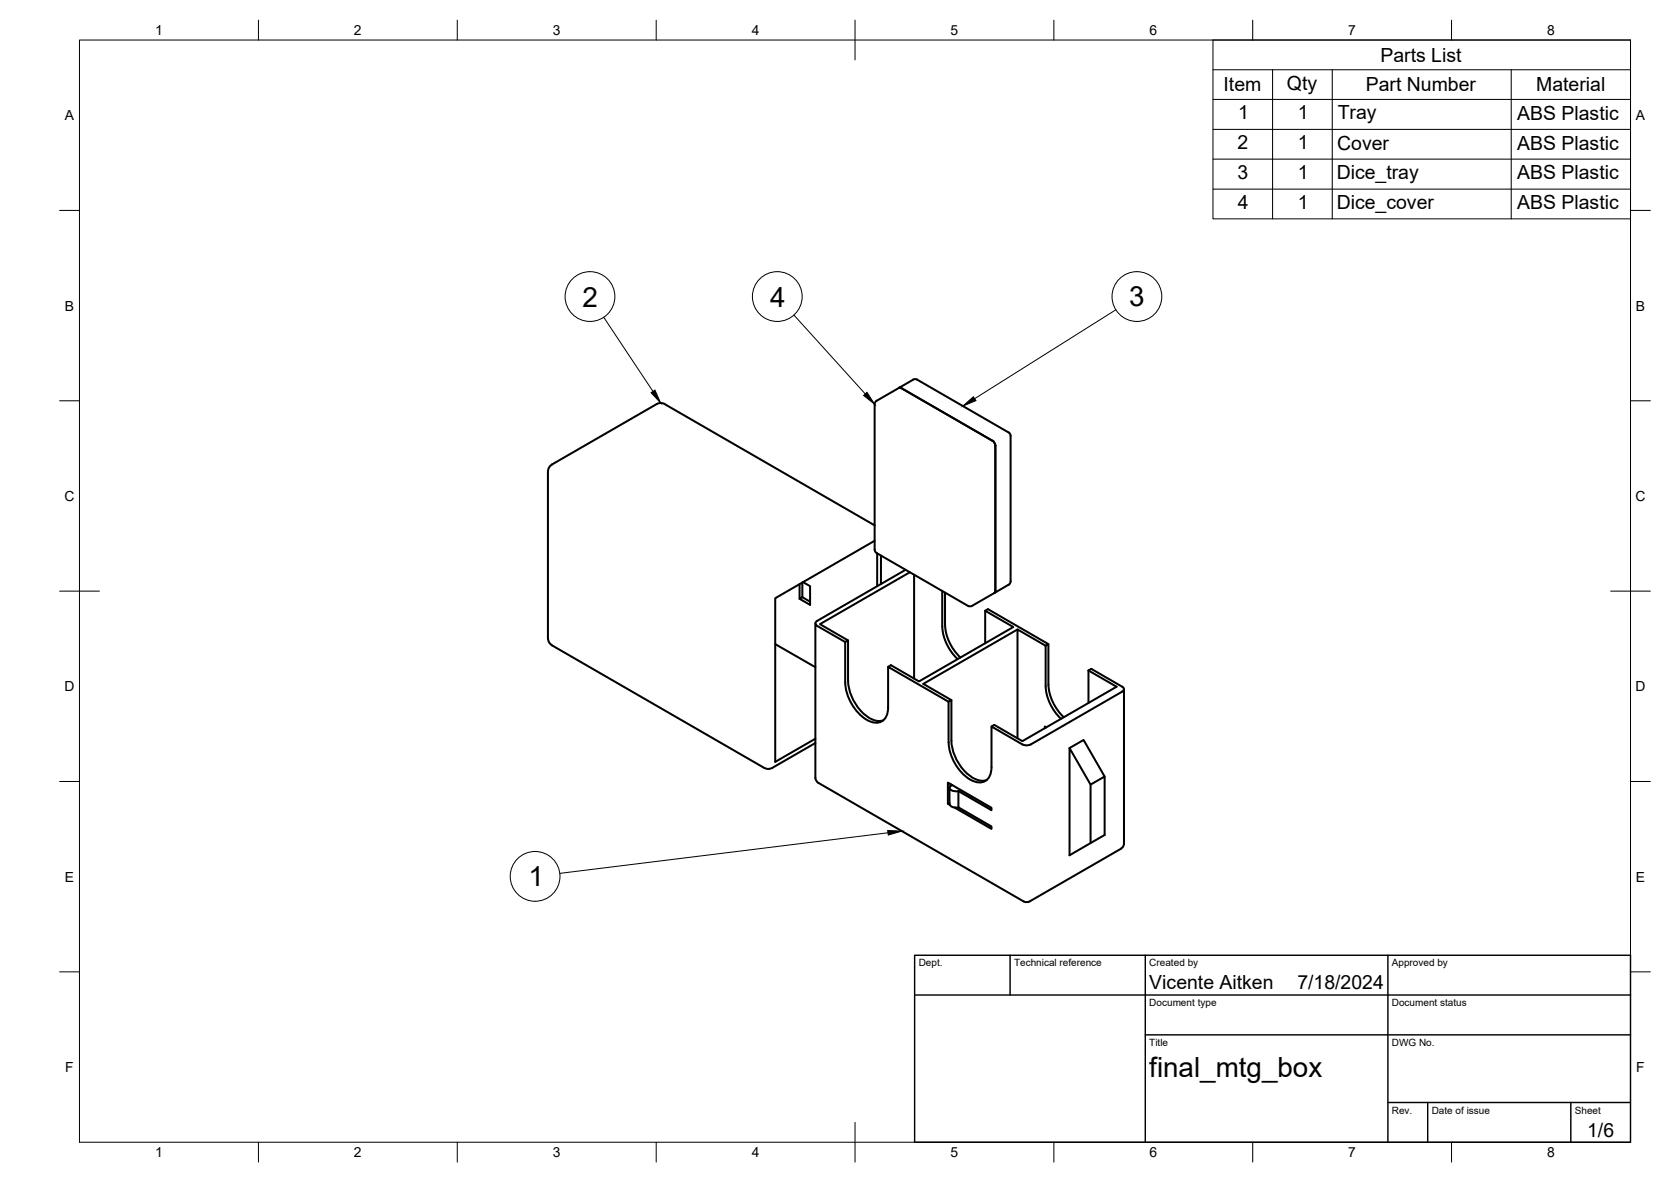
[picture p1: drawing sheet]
<svg xmlns="http://www.w3.org/2000/svg" width="420mm" height="297mm" viewBox="0 0 420 297" stroke-linecap="round" stroke-linejoin="round" font-family="sans-serif">
<!-- layer: Visible -->
<g fill="none" stroke="#000" stroke-width=".51">
<path d="M226.1 97.4l.5 .1 23 13.3 .5 .5 .2 .7v36.5l-.2 .5M167.1 101.5l52.8 30.5M167.1 101.5l-1.2-.2-.8 .2-26.3 15.2-.8 1-.2 .8v41.9l.2 .8 .8 1 53.8 30.9 .8 .1 .8-.2 10.8-6.3M254.1 109.5v36.6l-.1 .5-.4 .4-3.5 2M254.1 109.5l-.1-.5-.4-.3-23.2-13.4-.8 .1-9.2 5.3-.4 .6-.1 36.8 .2 .5 .3 .4 23.3 13.4 .7-.1 5.7-3.3M219.9 135.9l-25 14.4v41.2l10.1-5.9M220.6 139.1v8.2M221.5 139.6v7.2M201.7 146.4v3.7l-.7 .4v-3.7M201.7 150.1l2 1.1M201.9 146.3l1.8 1v4.7l-2.7-1.5M205 156.7v38.7a1.49 1.49 0 0 0 .8 1.3"/>
<path d="M227.7 143.2l-22.2 12.8-.5 .5 .2 .5 7.3 4.3 .7-.4-7-4 22.6-13.1M229.8 144.4v26.1M236.9 148.5v8.9a12.1 12.1 0 0 0 3.9 8.2M237.6 148.9v8.2M237.6 157a12.1 12.1 0 0 0 3.9 8.2M247.7 153.5l7.1 4.1-23.7 13.6-7.1-4-.7 .4M255.8 158.2l-23.6 13.7 7 4M194.9 161.9l10.1 5.8M212.5 161.3v10.2a11.6 11.6 0 0 0 6.3 9.8 3 3 0 0 0 4.4-2.5l.1-11.2 15.2 8.7v10.2M213.2 160.9v10.2M213.3 171.1a11.4 11.4 0 0 0 6.8 10l1.4 .1 .6-.2M238.5 176.3l.7-.4v10.2a11.4 11.4 0 0 0 6.8 10l1.4 .1 .7-.2"/>
<path d="M247.7 161.7v-8.2l.7-.4 15.2 8.8M262.9 172.5v-10.2l-7.1-4.1v27.3M262.9 162.3l.7-.4v10.2a12.1 12.1 0 0 0 3.9 8.1M262.9 172.5a12.1 12.1 0 0 0 3.9 8.1M273.7 168.5l.7-.4 7.8 4.5 .4 .5-.1 .5-23.7 13.6-.9 .1-.8-.2-7.8-4.5v10.2a3.3 3.3 0 0 1-2.9 3.8 8.6 8.6 0 0 1-6.5-5.2l-.5-1a10.2 10.2 0 0 1-.9-3.8M273.7 168.5l7.1 4.1-23.7 13.7-7.1-4.1-.7 .4M273.7 168.5v8.2M282.6 173.2v38.8a1.49 1.49 0 0 1-.7 1.3M205.8 196.7l51.6 29.8a1.49 1.49 0 0 0 1.5 0l23-13.2M238.7 197.9l.1 4.1a1.72 1.72 0 0 0 2.2 .9M239 197.1v.4M239.4 197.3a.72 .72 0 0 0-.7 .8 .72 .72 0 0 0 .8 .6l1.5 .1"/>
<path d="M241 198.8v4.1l8.3 4.8v.6l-9.3-5.4M241 198.8l8.3 4.8v-.6l-11-6.3v5.3l.5 .2M263.1 182.8l-.4-.2v.4M268.9 188l3.6-2 5.2 9.1M274.2 197.2l3.5-2.1v14.7l-8.8 5.1v-26.9l5.3 9.2v14.7M238.7 201.7l-.4 .3"/>
</g>
<!-- layer: BORDER -->
<g fill="none" stroke="#000" stroke-width=".25">
<path d="M20 10.1h390v276.9h-390zM65 5.1v5M115 5.1v5M165 5.1v5M215 5.1v10M265 5.1v5M315 5.1v5M365 5.1v5M15 52.9h5M410 52.9h5M15 100.7h5M410 100.7h5"/>
<path d="M15 148.6h10M405 148.6h10M15 196.4h5M410 196.4h5M15 244.2h5M410 244.2h5M65 287v5M115 287v5M165 287v5M215 282.1v9.9M265 287v5M315 287v5"/>
<path d="M365 287v5"/>
</g>
<!-- layer: TITLEBLOCK -->
<path d="M230 240.1h180v46.9h-180zM230 250h180M254 240.1v9.9M288 240.1v46.9M349 240.1v46.9M288 260.1h122M349 277.1h61M359 277.1v9.9M395 277.1v9.9" fill="none" stroke="#000" stroke-width=".36"/>
<!-- layer: Parts Lists -->
<path d="M305 10.1h105v44.9h-105zM305 17.5h105M320 17.5v37.5M335 17.5v37.5M380 17.5v37.5M305 25h105M305 32.5h105M305 40h105M305 47.5h105" fill="none" stroke="#000" stroke-width=".25"/>
<!-- layer: Balloons -->
<g fill="none" stroke="#000" stroke-width=".25">
<circle cx="148.3" cy="74.5" r="6.3"/>
<circle cx="195.4" cy="74.5" r="6.3"/>
<circle cx="285.9" cy="74.5" r="6.3"/>
<circle cx="134.5" cy="220.2" r="6.3"/>
</g>
<!-- layer: 0 -->
<path d="M163.7 98.7l1-.7 1.4 3.3zM217.1 99.4l.9-.8 1.9 3zM242.1 102.1l2.7-2.4 .6 1zM223.2 208.7l3.6 .2-3.4 1z" fill="#000" stroke="#000" stroke-width=".25"/>
<path d="M151.8 79.7l12.4 18.7M199.6 79.2l18 19.8M280.6 77.9l-35.5 22.3M223.3 209.3l-82.6 10.2" fill="none" stroke="#000" stroke-width=".25"/>
<g font-size="7">
<text x="146.5" y="77.1">2</text>
<text x="193.6" y="77">4</text>
<text x="283.9" y="77">3</text>
<text x="132.9" y="222.8">1</text>
<text x="289" y="270.6">final_mtg_box</text>
</g>
<g font-size="4.9">
<text x="347.1" y="15.5">Parts List</text>
<text x="307.7" y="23">Item</text>
<text x="323.6" y="22.5">Qty</text>
<text x="343.4" y="23">Part Number</text>
<text x="386.3" y="23">Material</text>
<text x="311.3" y="29.9">1</text>
<text x="326.3" y="29.9">1</text>
<text x="336.4" y="30">Tray</text>
<text x="381.5" y="30">ABS Plastic</text>
<text x="311.2" y="37.4">2</text>
<text x="326.3" y="37.4">1</text>
<text x="336.2" y="37.6">Cover</text>
<text x="381.5" y="37.6">ABS Plastic</text>
<text x="311.1" y="44.9">3</text>
<text x="326.3" y="44.9">1</text>
<text x="336.1" y="45">Dice_tray</text>
<text x="381.5" y="45">ABS Plastic</text>
<text x="311.2" y="52.4">4</text>
<text x="326.3" y="52.4">1</text>
<text x="336.1" y="52.5">Dice_cover</text>
<text x="381.5" y="52.6">ABS Plastic</text>
<text x="289" y="248.5">Vicente Aitken</text>
<text x="326.2" y="248.5">7/18/2024</text>
<text x="399.1" y="285.7">1/6</text>
</g>
<g font-size="3.5">
<text x="39" y="8.8">1</text>
<text x="89" y="8.8">2</text>
<text x="139" y="8.8">3</text>
<text x="189" y="8.8">4</text>
<text x="239" y="8.8">5</text>
<text x="289" y="8.8">6</text>
<text x="339" y="8.8">7</text>
<text x="389" y="8.8">8</text>
<text x="16.3" y="30.2">A</text>
<text x="411.3" y="30.2">A</text>
<text x="16.3" y="78">B</text>
<text x="411.3" y="78">B</text>
<text x="16.2" y="125.9">C</text>
<text x="411.2" y="125.9">C</text>
<text x="16.2" y="173.7">D</text>
<text x="411.2" y="173.7">D</text>
<text x="16.3" y="221.6">E</text>
<text x="411.3" y="221.6">E</text>
<text x="16.4" y="269.4">F</text>
<text x="411.4" y="269.4">F</text>
<text x="39" y="290.8">1</text>
<text x="89" y="290.8">2</text>
<text x="139" y="290.8">3</text>
<text x="189" y="290.8">4</text>
<text x="239" y="290.8">5</text>
<text x="289" y="290.8">6</text>
<text x="339" y="290.8">7</text>
<text x="389" y="290.8">8</text>
</g>
<g font-size="2.5">
<text x="231" y="242.9">Dept.</text>
<text x="255" y="242.9">Technical reference</text>
<text x="289" y="242.9">Created by</text>
<text x="350" y="242.9">Approved by</text>
<text x="289" y="252.8">Document type</text>
<text x="350" y="252.8">Document status</text>
<text x="289" y="262.9">Title</text>
<text x="350" y="262.9">DWG No.</text>
<text x="350" y="279.9">Rev.</text>
<text x="360" y="279.9">Date of issue</text>
<text x="396" y="279.9">Sheet</text>
</g>
</svg>
